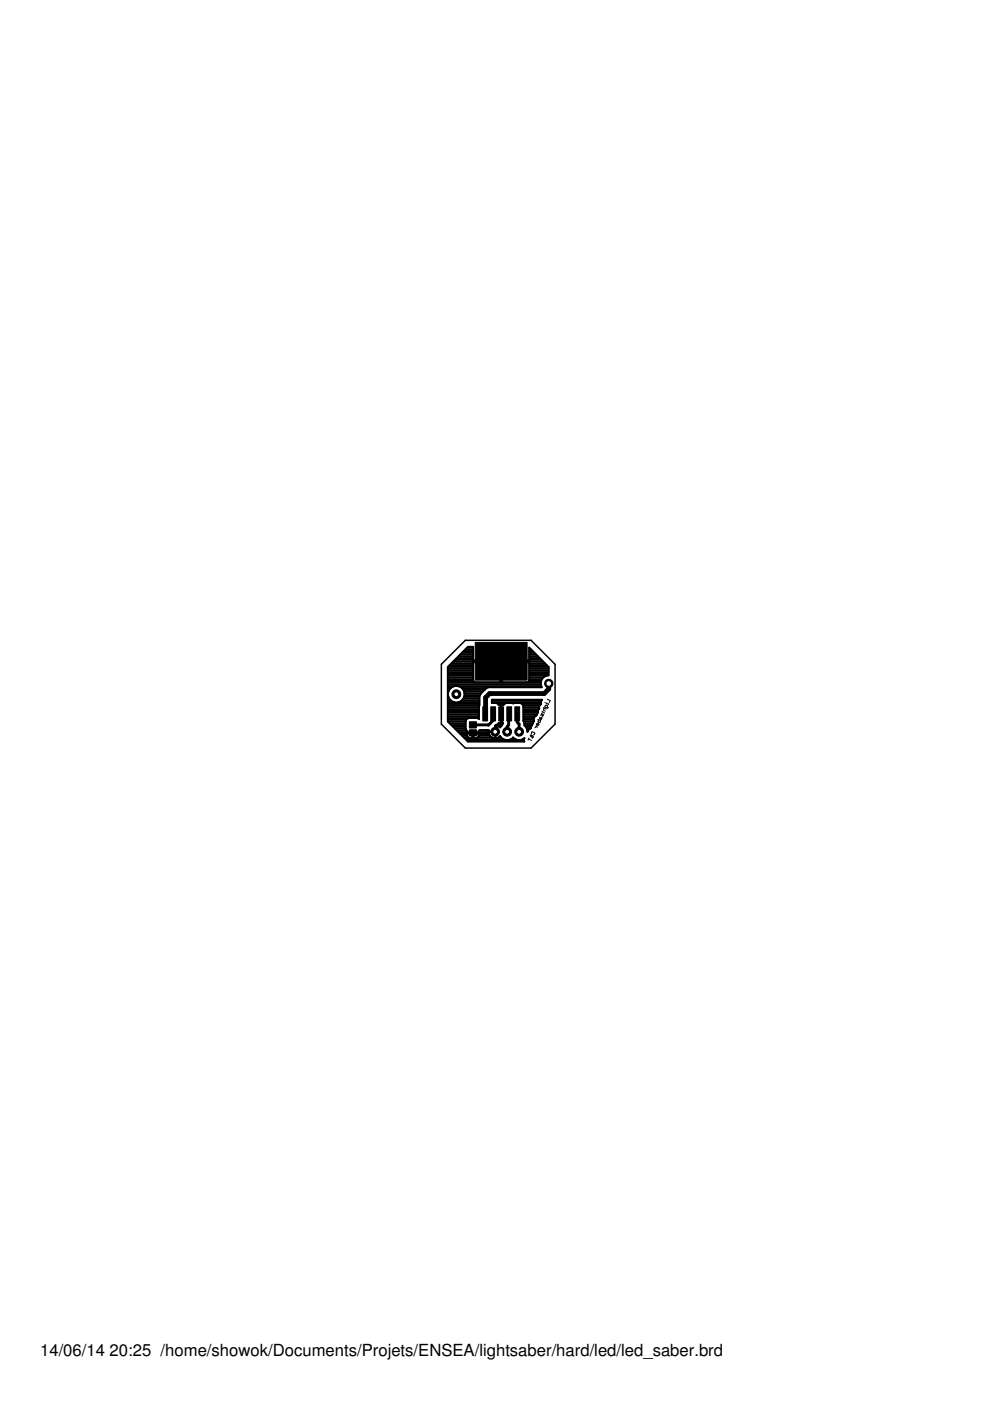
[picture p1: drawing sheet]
<svg xmlns="http://www.w3.org/2000/svg" width="210mm" height="297mm" viewBox="0 0 210 297" stroke-linecap="round" stroke-linejoin="round" font-family="sans-serif">
<g fill="none" stroke="#000" stroke-width=".21">
<path d="M112.1 156.7l.6 .3M112.2 156.5l-.2 .4M112.7 155.6v-.4h.2l.4 .2 .1 .1-.3 .3M112.7 156.4l.3-.1v-.3l-.4 .1-.2-.2h.3l.2 .6M113.6 154l.4 .2M113.8 154.1l-.4 .2M114 152.5l.6 .3-.3 .4-.2-.2 .1-.4M114.1 153.4l-.2 .4-.2-.2 .3-.2 .3 .2-.1 .2M114.5 152l-.1 .4 .4 .2 .1-.3-.2-.2-.1 .4M114.9 150.9l.5 .3M115.1 150.8l-.1 .2M115.2 150l.6 .3"/>
<path d="M115.3 151.5l-.3 .3v-.3l-.2-.1-.1 .3M115.5 150.2l-.3 .3 .4 .3M115.5 149h.1M115.9 149l-.1 .1 .5 .2M116 148.2l.6 .3-.1 .4M116.2 150l-.2 .1-.5-.2 .1-.3h.4l-.1 .5M116.3 149.2l-.1 .2"/>
</g>
<path d="M100.8 136.2h11v8h-11zM99.5 154.7h1.5v1.3h-1.5zM99.5 153h1.5v1.3h-1.5zM102.4 149.9h1v3h-1zM104.1 149.9h1v3h-1zM105.7 149.9h1.1v3h-1.1zM107.5 149.9h1v3h-1zM109.2 149.9h1v3h-1z" fill="#000" stroke="#000" stroke-width=".21"/>
<g fill="none" stroke="#000" stroke-width=".42">
<path d="M96.5 139.9h3.8M96.8 139.5h3.5M97.2 139.1h3.1M97.6 138.8h2.7M98 138.4h2.3M98.3 138h2M98.7 137.6h1.6M99.1 137.3h1.2M112.2 139.9h2.6M112.2 139.5h2.2M112.2 139.1h1.8M112.2 138.8h1.5"/>
<path d="M112.2 138.4h1.1M112.2 138h.7M112.2 137.6h.3M95 152.3h6.6M95 152.6h3.8M95 151.9h6.6M95 151.5h6.6M95 151.1h6.6M95 150.7h6.6M95 150.4h6.6M95 150h6.6M95 149.6h6.6"/>
<path d="M95 149.2h6.6M95 148.9h1.2M95 148.5h.6M95 148.1h.2M95 147.7h.1M95 147.4h.1M95 147h.1M95 146.6h.1M95 146.3h.2M95 145.9h.6M95 145.5h1.2M95 145.1h19.7"/>
<path d="M95 144.8h19.7M95 144.4h5.4M95 144h5.3M95 143.6h5.3M95 143.3h5.3M95 142.9h5.3M95 142.5h5.3M95 142.1h5.3M95 141.8h5.3M95 153h3.7M95 141.4h5.3M95.3 141h5"/>
<path d="M95.4 153.4h3.3M95.7 153.7h3M95.7 140.7h4.6M96.1 154.1h2.6M96.1 140.3h10M96.5 154.5h2.2M96.8 154.9h2.1M97.2 155.2l3 .1v1.2l-.9-.1-.2-.3v-.6h2.4v.7l-.4 .3h-.7v-1.2l3.2-.1M97.2 148.9h4.4M97.3 145.5h17.5M97.6 155.6h1.5M97.9 148.5h3.7"/>
<path d="M97.9 145.9h5.3M98 156h1.1M98.3 148.1h3.3M98.3 146.3h4.4M98.3 156.4h.9M98.4 147.7h3.2M98.4 146.6h4M98.5 147.4h3.2M98.5 147h3.5M98.7 154.5l.4 .5M98.7 156.7h8.1M98.8 152.6l-.1 1.9"/>
<path d="M99.1 155h.1M99.1 155v.3M99.1 157.1h12M99.4 152.2l-.6 .4M100.2 156.4h.2M100.2 156h.2M100.2 155.6h.2M101.3 156.4h3M101.5 156h2.4M101.5 155.6h2.2M101.7 154.9h1.9v.2h1.5v-1.3l-.2 2.7a1.41 1.41 0 0 1-1.3-1.2M101.7 154.8l-.2 .2v.3"/>
<path d="M103.3 154.8l.1 .1M104.3 148.9h10.4M104.3 148.5h10.5M104.9 155.2h.2M104.9 154.9h.2M104.9 156.4h.2M104.9 156h.2M104.9 155.6h.2M104.9 154.5h.2M104.9 154.1h.2M105.2 153.7h1.2M105.6 149.2h1.3"/>
<path d="M105.7 156.4h.6M105.7 153.4h.9M105.7 153.3l-.6 .5 .9 .4M105.7 153.3l.1 .1M105.7 153.3h.5l.1-1.9v1.9l.3 .1M105.9 154.1h.2M106.1 144.4h.4M106.1 144h.4M106.1 143.6h.4M106.1 143.3h.4M106.1 142.9h.4M106.1 142.5h.4"/>
<path d="M106.1 142.1h.4M106.1 141.8h.4M106.1 141.4h.4M106.1 141h.4M106.1 140.7h.4M106.2 152.3h.1M106.2 153h.1M106.2 152.6h.1M106.2 151.9h.1M106.2 151.5h.1M106.2 151.1h.1M106.2 150.7h.1"/>
<path d="M106.2 150.4h.1M106.2 150h.1M106.2 149.6h.1M106.5 140.3h8.7M106.6 153.4l-.6 .8M106.8 149.4h.1M106.8 149.4l.5-.3h3l.3 .1 .4 .5v3.1M108.3 156.7h1M110.7 149.2h4M110.8 156.7h.3M110.9 149.6h3.5M111 152.3h2.2"/>
<path d="M111 152.8v.1M111 152.6h2.1M111 151.9h2.4M111 151.5h2.8M111 151.1h3M111 150.7h3M111 150.4h3.2M111 150h3.3M111 152.9l.2 .9 .3 .4M111.1 153h2M111.2 153.7h1.6M111.2 153.4h1.7"/>
<path d="M111.5 154.1h1.1M111.5 154.2l.3 .6M111.7 154.5h.6M111.8 154.9h.2M111.8 154.8v.4l.2-.3M112 154.7h.1M112 154.7v.2M112.2 144.4v-4h-11.9v3.9l.2 .3 5.6 .1v-4.7h-5.8v-2.9h-1.1l-4.2 4.3v11.6l4.2 4.2h12v-.7a1.65 1.65 0 0 1-2.4-.1 1.72 1.72 0 0 1-2.8-.3l-.5 .3-.4 .1v-1.3l-1.5 .1M112.2 144.4h2.5M112.2 144h2.7M112.2 143.6h3M112.2 143.3h3.6"/>
<path d="M112.2 142.9h4.1M112.2 142.5h4.1M112.2 142.1h4.1M112.2 141.8h4.1M112.2 141.4h4.1M112.2 141h3.7M112.2 140.7h3.3M112.3 154.5h.1M112.3 154.5l-.3 .2M112.4 154.4h.1M112.4 154.4l-.1 .1M112.6 154h.1"/>
<path d="M112.6 154l-.2 .4M112.8 153.7h.1M112.9 153.5l-.3 .5M112.9 153.4h.1M112.9 153.4v.1M113 153.2h.1M113 153.2l-.1 .2M113.1 153.1h.1M113.1 153.1l-.1 .1M113.1 152.9v.2M113.1 152.9h.1M113.8 151.5h.1"/>
<path d="M113.8 151.5l-.1 .2a1.01 1.01 0 0 0-.6 1.2M113.9 151.2h.1M113.9 151.2l-.1 .3M114 151.1l-.1 .1M114.7 149.3a.8 .8 0 0 0-.4 .9l-.3 .9M114.7 149.3v-.5l.2-.4h-10.6v.7h.9l.5 .3h.5v1.9l.1-1.9h.5M114.7 149.3h.1M116.3 141.4l-4.1-4.1v2.7h-5.7v4.7h5.3l.4-.3M116.3 141.4v1.8a1.68 1.68 0 0 0-1.4 2.5h-11.3a4.3 4.3 0 0 0-2 1.9v4.8l-.4-.2"/>
<circle cx="96.7" cy="147.2" r="1.78"/>
</g>
<path d="M104.6 151.4l-.1-.7 .3 .3v1.5l-1.2 1.2h-3.3M106.3 151.4v1.7l-1.3 1.3v.8M108 151.4l-.2 .1v2.2l-.3 .3v1.2M109.7 151.4v1.7l.4 .4v1.7" fill="none" stroke="#000" stroke-width=".61"/>
<path d="M116.4 144.9v1.2l-1 .9h-11.6l-.8 .9-.1 3.5" fill="none" stroke="#000" stroke-width="1"/>
<circle cx="110.1" cy="155.2" r=".93" fill="#000" stroke="#000" stroke-width=".21"/>
<circle cx="110.1" cy="155.2" r=".51" fill="#fff" stroke="#000" stroke-width=".21"/>
<circle cx="107.5" cy="155.2" r=".93" fill="#000" stroke="#000" stroke-width=".21"/>
<circle cx="107.5" cy="155.2" r=".51" fill="#fff" stroke="#000" stroke-width=".21"/>
<circle cx="105" cy="155.2" r=".93" fill="#000" stroke="#000" stroke-width=".21"/>
<circle cx="105" cy="155.2" r=".51" fill="#fff" stroke="#000" stroke-width=".21"/>
<circle cx="96.8" cy="147.2" r=".93" fill="#000" stroke="#000" stroke-width=".21"/>
<circle cx="96.8" cy="147.2" r=".51" fill="#fff" stroke="#000" stroke-width=".21"/>
<circle cx="116.4" cy="144.9" r=".89" fill="#000" stroke="#000" stroke-width=".21"/>
<circle cx="116.4" cy="144.9" r=".59" fill="#fff" stroke="#000" stroke-width=".21"/>
<path d="M93.6 140.8l5.1-5h13.9l5.1 5v12.7l-5.1 5.1h-13.9l-5.1-5.1z" fill="none" stroke="#000" stroke-width=".32"/>
<g font-size="3.5">
<text x="8.5" y="287.5">14/06/14</text>
<text x="23.2" y="287.5">20:25 /home/showok/Documents/Projets/ENSEA/lightsaber/hard/led/led_saber.brd</text>
</g>
</svg>
